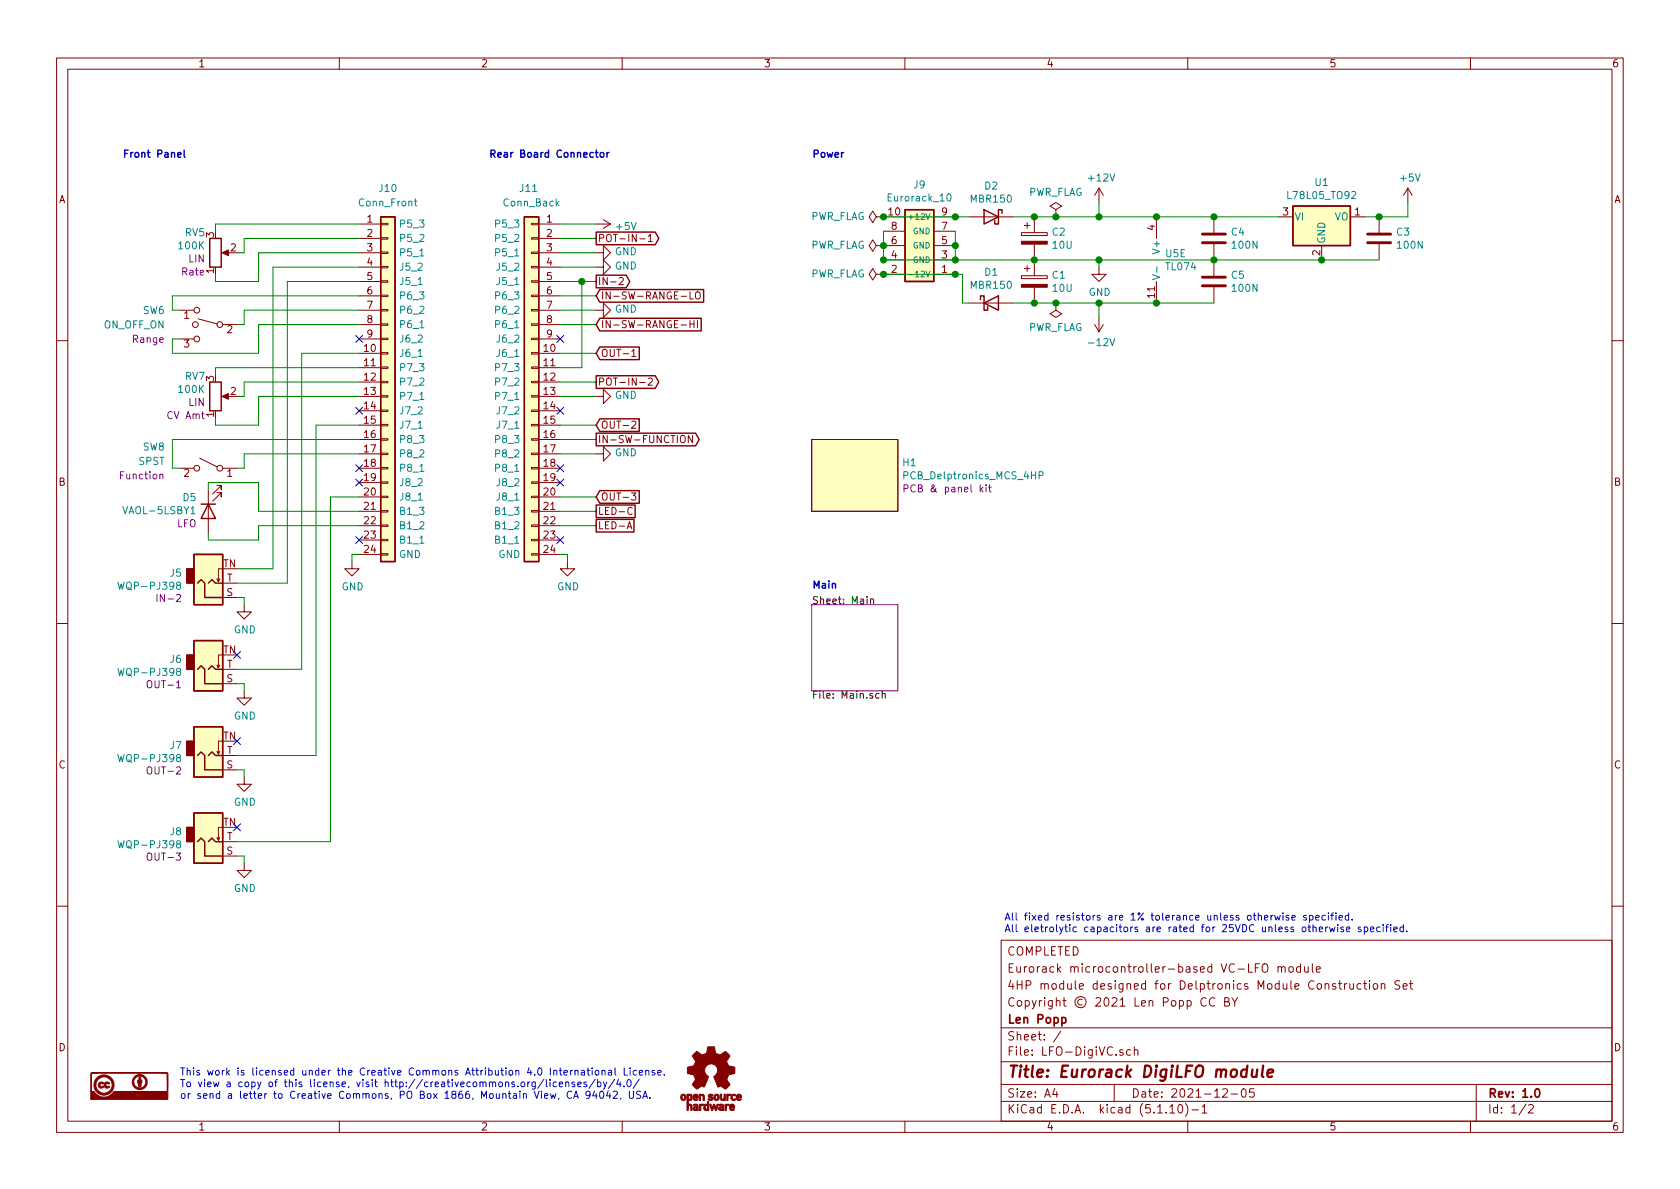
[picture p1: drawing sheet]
EESchema Schematic File Version 4
EELAYER 30 0
EELAYER END
$Descr A4 11693 8268
encoding utf-8
Sheet 1 2
Title "Eurorack DigiLFO module"
Date "2021-12-05"
Rev "1.0"
Comp "Len Popp"
Comment1 "Copyright © 2021 Len Popp CC BY"
Comment2 "4HP module designed for Delptronics Module Construction Set"
Comment3 "Eurorack microcontroller-based VC-LFO module"
Comment4 "COMPLETED"
$EndDescr
Text Notes 6990 6490 0    50   ~ 0
All fixed resistors are 1% tolerance unless otherwise specified.\nAll eletrolytic capacitors are rated for 25VDC unless otherwise specified.
Wire Wire Line
	9800 1400 9800 1500
$Comp
L LFO-DigiVC:+5V--lmp-power #PWR06
U 1 1
P 9800 1400
F 0 "#PWR06" H 9800 1250 50  0001 C CNN
F 1 "+5V" H 9815 1573 50  0000 C CNN
F 2 "" H 9800 1400 50  0001 C CNN
F 3 "" H 9800 1400 50  0001 C CNN
	1    9800 1400
	1    0    0    -1  
$EndComp
Text Notes 1250 7650 0    50   ~ 0
This work is licensed under the Creative Commons Attribution 4.0 International License.\nTo view a copy of this license, visit http://creativecommons.org/licenses/by/4.0/\nor send a letter to Creative Commons, PO Box 1866, Mountain View, CA 94042, USA.
Connection ~ 7350 2100
Connection ~ 7350 1500
Connection ~ 9600 1500
Wire Wire Line
	7200 2100 7350 2100
Wire Wire Line
	7200 1500 7350 1500
Wire Wire Line
	9200 1800 9600 1800
Wire Wire Line
	9500 1500 9600 1500
$Comp
L LFO-DigiVC:CC_100N--lmp C3
U 1 1
P 9600 1650
F 0 "C3" H 9715 1696 50  0000 L CNN
F 1 "100N" H 9715 1605 50  0000 L CNN
F 2 "-lmp-misc:C_Disc_D5.0mm_W2.5mm_P2.50mm" H 9638 1500 50  0001 C CNN
F 3 "https://product.tdk.com/system/files/dam/doc/product/capacitor/ceramic/lead-mlcc/catalog/leadmlcc_halogenfree_fg_en.pdf" H 9600 1650 50  0001 C CNN
F 4 "TDK" H 9600 1650 50  0001 C CNN "Manufacturer"
F 5 "FG18X7R1H104KNT06" H 9600 1650 50  0001 C CNN "ManufacturerPartNum"
F 6 "Mouser" H 9600 1650 50  0001 C CNN "Distributor"
F 7 "810-FG18X7R1H104KNT6" H 9600 1650 50  0001 C CNN "DistributorPartNum"
F 8 "https://www.mouser.ca/ProductDetail/810-FG18X7R1H104KNT6" H 9600 1650 50  0001 C CNN "DistributorPartLink"
F 9 "IC decoupling" H 9600 1650 50  0001 C CNN "Note"
	1    9600 1650
	1    0    0    -1  
$EndComp
$Comp
L LFO-DigiVC:L78L05_TO92--lmp-regulator U1
U 1 1
P 9200 1500
F 0 "U1" H 9200 1742 50  0000 C CNN
F 1 "L78L05_TO92" H 9200 1651 50  0000 C CNN
F 2 "-lmp-misc:TO-92_Inline_Wide" H 9200 1725 50  0001 C CIN
F 3 "http://www.st.com/content/ccc/resource/technical/document/datasheet/15/55/e5/aa/23/5b/43/fd/CD00000446.pdf/files/CD00000446.pdf/jcr:content/translations/en.CD00000446.pdf" H 9200 1450 50  0001 C CNN
F 4 "STMicroelectronics " H 9200 1500 50  0001 C CNN "Manufacturer"
F 5 "L78L05ACZ-AP" H 9200 1500 50  0001 C CNN "ManufacturerPartNum"
F 6 "Mouser" H 9200 1500 50  0001 C CNN "Distributor"
F 7 "511-L78L05ACZ-AP" H 9200 1500 50  0001 C CNN "DistributorPartNum"
F 8 "https://www.mouser.ca/ProductDetail/STMicroelectronics/L78L05ACZ-AP?qs=sGAEpiMZZMuLLNXTG1MZanrpqIdcnbmrowz4nhu1BnI%3D" H 9200 1500 50  0001 C CNN "DistributorPartLink"
	1    9200 1500
	1    0    0    -1  
$EndComp
$Comp
L LFO-DigiVC:PWR_FLAG--lmp-power #FLG05
U 1 1
P 7350 2100
F 0 "#FLG05" H 7350 2175 50  0001 C CNN
F 1 "PWR_FLAG" H 7350 2273 50  0000 C CNN
F 2 "" H 7350 2100 50  0001 C CNN
F 3 "~" H 7350 2100 50  0001 C CNN
	1    7350 2100
	-1   0    0    1   
$EndComp
$Comp
L LFO-DigiVC:PWR_FLAG--lmp-power #FLG04
U 1 1
P 7350 1500
F 0 "#FLG04" H 7350 1575 50  0001 C CNN
F 1 "PWR_FLAG" H 7350 1673 50  0000 C CNN
F 2 "" H 7350 1500 50  0001 C CNN
F 3 "~" H 7350 1500 50  0001 C CNN
	1    7350 1500
	1    0    0    -1  
$EndComp
Wire Wire Line
	7650 2200 7650 2100
Wire Wire Line
	7650 1800 7650 1850
Wire Wire Line
	7650 1500 7650 1400
$Comp
L LFO-DigiVC:+12V--lmp-power #PWR03
U 1 1
P 7650 1400
F 0 "#PWR03" H 7650 1250 50  0001 C CNN
F 1 "+12V" H 7665 1573 50  0000 C CNN
F 2 "" H 7650 1400 50  0001 C CNN
F 3 "" H 7650 1400 50  0001 C CNN
	1    7650 1400
	1    0    0    -1  
$EndComp
Connection ~ 7200 2100
Wire Wire Line
	7050 2100 7200 2100
Connection ~ 7200 1800
Wire Wire Line
	6650 1800 7200 1800
Connection ~ 7200 1500
Wire Wire Line
	7050 1500 7200 1500
$Comp
L LFO-DigiVC:GND--lmp-power #PWR04
U 1 1
P 7650 1850
F 0 "#PWR04" H 7650 1600 50  0001 C CNN
F 1 "GND" H 7655 1677 50  0000 C CNN
F 2 "" H 7650 1850 50  0001 C CNN
F 3 "" H 7650 1850 50  0001 C CNN
	1    7650 1850
	1    0    0    -1  
$EndComp
$Comp
L LFO-DigiVC:CP_10U--lmp-synth C1
U 1 1
P 7200 1950
F 0 "C1" H 7318 1996 50  0000 L CNN
F 1 "10U" H 7318 1905 50  0000 L CNN
F 2 "-lmp-misc:CP_Radial_D5.0mm_P2.50mm" H 7238 1800 50  0001 C CNN
F 3 "https://industrial.panasonic.com/cdbs/www-data/pdf/RDF0000/ABA0000C1209.pdf" H 7200 1950 50  0001 C CNN
F 4 "Panasonic" H 7200 1950 50  0001 C CNN "Manufacturer"
F 5 "EEA-FC1E100" H 7200 1950 50  0001 C CNN "ManufacturerPartNum"
F 6 "Mouser" H 7200 1950 50  0001 C CNN "Distributor"
F 7 "667-EEA-FC1E100" H 7200 1950 50  0001 C CNN "DistributorPartNum"
F 8 "https://www.mouser.ca/ProductDetail/Panasonic/EEA-FC1E100?qs=nLJruSqDb94EJwiFQJd4iw%3D%3D" H 7200 1950 50  0001 C CNN "DistributorPartLink"
F 9 "12 V decoupling" H 7200 1950 50  0001 C CNN "Note "
F 10 "25 VDC" H 7200 1950 50  0001 C CNN "Value2"
	1    7200 1950
	1    0    0    -1  
$EndComp
$Comp
L LFO-DigiVC:CP_10U--lmp-synth C2
U 1 1
P 7200 1650
F 0 "C2" H 7318 1696 50  0000 L CNN
F 1 "10U" H 7318 1605 50  0000 L CNN
F 2 "-lmp-misc:CP_Radial_D5.0mm_P2.50mm" H 7238 1500 50  0001 C CNN
F 3 "https://industrial.panasonic.com/cdbs/www-data/pdf/RDF0000/ABA0000C1209.pdf" H 7200 1650 50  0001 C CNN
F 4 "Panasonic" H 7200 1650 50  0001 C CNN "Manufacturer"
F 5 "EEA-FC1E100" H 7200 1650 50  0001 C CNN "ManufacturerPartNum"
F 6 "Mouser" H 7200 1650 50  0001 C CNN "Distributor"
F 7 "667-EEA-FC1E100" H 7200 1650 50  0001 C CNN "DistributorPartNum"
F 8 "https://www.mouser.ca/ProductDetail/Panasonic/EEA-FC1E100?qs=nLJruSqDb94EJwiFQJd4iw%3D%3D" H 7200 1650 50  0001 C CNN "DistributorPartLink"
F 9 "12 V decoupling" H 7200 1650 50  0001 C CNN "Note "
F 10 "25 VDC" H 7200 1650 50  0001 C CNN "Value2"
	1    7200 1650
	1    0    0    -1  
$EndComp
Connection ~ 6650 1500
Wire Wire Line
	6650 1500 6750 1500
Wire Wire Line
	6650 1500 6150 1500
$Comp
L LFO-DigiVC:MBR150--lmp-diode D2
U 1 1
P 6900 1500
F 0 "D2" H 6900 1717 50  0000 C CNN
F 1 "MBR150" H 6900 1626 50  0000 C CNN
F 2 "Diode_THT:D_DO-41_SOD81_P7.62mm_Horizontal" H 6900 1500 50  0001 C CNN
F 3 "https://www.onsemi.com/pdf/datasheet/mbr150-d.pdf" H 6900 1500 50  0001 C CNN
F 4 "On Semi" H 6900 1500 50  0001 C CNN "Manufacturer"
F 5 "MBR150RLG" H 6900 1500 50  0001 C CNN "ManufacturerPartNum"
F 6 "Mouser" H 6900 1500 50  0001 C CNN "Distributor"
F 7 "863-MBR150RLG" H 6900 1500 50  0001 C CNN "DistributorPartNum"
F 8 "https://www.mouser.ca/ProductDetail/ON-Semiconductor/MBR150RLG?qs=3JMERSakebpMUdfDTQP0Kw%3D%3D" H 6900 1500 50  0001 C CNN "DistributorPartLink"
	1    6900 1500
	-1   0    0    -1  
$EndComp
$Comp
L LFO-DigiVC:MBR150--lmp-diode D1
U 1 1
P 6900 2100
F 0 "D1" H 6900 2317 50  0000 C CNN
F 1 "MBR150" H 6900 2226 50  0000 C CNN
F 2 "Diode_THT:D_DO-41_SOD81_P7.62mm_Horizontal" H 6900 2100 50  0001 C CNN
F 3 "https://www.onsemi.com/pdf/datasheet/mbr150-d.pdf" H 6900 2100 50  0001 C CNN
F 4 "On Semi" H 6900 2100 50  0001 C CNN "Manufacturer"
F 5 "MBR150RLG" H 6900 2100 50  0001 C CNN "ManufacturerPartNum"
F 6 "Mouser" H 6900 2100 50  0001 C CNN "Distributor"
F 7 "863-MBR150RLG" H 6900 2100 50  0001 C CNN "DistributorPartNum"
F 8 "https://www.mouser.ca/ProductDetail/ON-Semiconductor/MBR150RLG?qs=3JMERSakebpMUdfDTQP0Kw%3D%3D" H 6900 2100 50  0001 C CNN "DistributorPartLink"
	1    6900 2100
	1    0    0    -1  
$EndComp
Connection ~ 6650 1900
Wire Wire Line
	6700 2100 6750 2100
Wire Wire Line
	6700 1900 6700 2100
Wire Wire Line
	6650 1900 6700 1900
$Comp
L LFO-DigiVC:PWR_FLAG--lmp-power #FLG03
U 1 1
P 6150 1900
F 0 "#FLG03" H 6150 1975 50  0001 C CNN
F 1 "PWR_FLAG" V 6150 2027 50  0000 L CNN
F 2 "" H 6150 1900 50  0001 C CNN
F 3 "~" H 6150 1900 50  0001 C CNN
	1    6150 1900
	0    -1   -1   0   
$EndComp
$Comp
L LFO-DigiVC:PWR_FLAG--lmp-power #FLG02
U 1 1
P 6150 1700
F 0 "#FLG02" H 6150 1775 50  0001 C CNN
F 1 "PWR_FLAG" V 6150 1827 50  0000 L CNN
F 2 "" H 6150 1700 50  0001 C CNN
F 3 "~" H 6150 1700 50  0001 C CNN
	1    6150 1700
	0    -1   -1   0   
$EndComp
$Comp
L LFO-DigiVC:PWR_FLAG--lmp-power #FLG01
U 1 1
P 6150 1500
F 0 "#FLG01" H 6150 1575 50  0001 C CNN
F 1 "PWR_FLAG" V 6150 1627 50  0000 L CNN
F 2 "" H 6150 1500 50  0001 C CNN
F 3 "~" H 6150 1500 50  0001 C CNN
	1    6150 1500
	0    -1   -1   0   
$EndComp
Wire Wire Line
	6650 1900 6150 1900
Connection ~ 6650 1700
Wire Wire Line
	6650 1700 6650 1600
Connection ~ 6650 1800
Wire Wire Line
	6650 1800 6650 1700
Connection ~ 6150 1700
Wire Wire Line
	6150 1700 6150 1600
Wire Wire Line
	6150 1800 6150 1700
Wire Wire Line
	6650 1800 6150 1800
$Comp
L LFO-DigiVC:Conn_Delptronics_Pwr_Hdr_10--lmp-synth J9
U 1 1
P 6350 1700
F 0 "J9" H 6400 2125 50  0000 C CNN
F 1 "Eurorack_10" H 6400 2034 50  0000 C CNN
F 2 "-lmp-synth:PinHeader-Eurorack-10-TH" H 6450 1700 50  0001 C CNN
F 3 "~" H 6450 1700 50  0001 C CNN
F 4 "NoPart" H 6350 1700 50  0001 C CNN "NoPart"
F 5 "part of Delptronics Module Constrution Set" H 6350 1700 50  0001 C CNN "Note"
	1    6350 1700
	1    0    0    -1  
$EndComp
Connection ~ 9200 1800
Connection ~ 7650 1500
Wire Wire Line
	9600 1500 9800 1500
$Comp
L LFO-DigiVC:-12V--lmp-power #PWR05
U 1 1
P 7650 2200
F 0 "#PWR05" H 7650 2350 50  0001 C CNN
F 1 "-12V" H 7665 2027 50  0000 C CNN
F 2 "" H 7650 2200 50  0001 C CNN
F 3 "" H 7650 2200 50  0001 C CNN
	1    7650 2200
	1    0    0    -1  
$EndComp
Connection ~ 6150 1500
Connection ~ 6150 1800
Connection ~ 6150 1900
Text Notes 850  1100 0    50   ~ 10
Front Panel
Text Notes 5650 1100 0    50   ~ 10
Power
$Comp
L LFO-DigiVC:Logo_CC_BY--lmp #G1
U 1 1
P 900 7550
F 0 "#G1" H 900 7487 60  0001 C CNN
F 1 "Logo_CC_BY" H 900 7613 60  0001 C CNN
F 2 "-lmp-misc:Logo_CC_BY" H 900 7550 50  0001 C CNN
F 3 "https://creativecommons.org/licenses/by/4.0/" H 900 7550 50  0001 C CNN
F 4 "NoPart" H 900 7550 50  0001 C CNN "NoPart"
	1    900  7550
	1    0    0    -1  
$EndComp
Text Notes 3400 1100 0    50   ~ 10
Rear Board Connector
$Comp
L LFO-DigiVC:GND--lmp-power #PWR0101
U 1 1
P 2450 3900
F 0 "#PWR0101" H 2450 3650 50  0001 C CNN
F 1 "GND" H 2455 3727 50  0000 C CNN
F 2 "" H 2450 3900 50  0001 C CNN
F 3 "" H 2450 3900 50  0001 C CNN
	1    2450 3900
	1    0    0    -1  
$EndComp
$Comp
L LFO-DigiVC:GND--lmp-power #PWR0102
U 1 1
P 3950 3900
F 0 "#PWR0102" H 3950 3650 50  0001 C CNN
F 1 "GND" H 3955 3727 50  0000 C CNN
F 2 "" H 3950 3900 50  0001 C CNN
F 3 "" H 3950 3900 50  0001 C CNN
	1    3950 3900
	1    0    0    -1  
$EndComp
Wire Wire Line
	2500 3850 2450 3850
Wire Wire Line
	2450 3850 2450 3900
Wire Wire Line
	3950 3900 3950 3850
Wire Wire Line
	3950 3850 3900 3850
$Comp
L LFO-DigiVC:R_POT_Panel_PCB_Alpha--lmp-synth RV5
U 1 1
P 1500 1750
F 0 "RV5" H 1431 1613 50  0000 R CNN
F 1 "100K" H 1431 1704 50  0000 R CNN
F 2 "-lmp-synth:Potentiometer_Alpha_RD901F-40-00D_Single_Vertical" H 1500 1750 50  0001 C CNN
F 3 "https://www.mouser.ca/datasheet/2/13/alpha_taiwan_08192019_RD901F-40-15R1-B(resistance_-1627810.pdf" H 1500 1750 50  0001 C CNN
F 4 "LIN" H 1431 1795 50  0000 R CNN "Value2"
F 5 "Rate" H 1431 1886 50  0000 R CNN "Label"
F 6 "Alpha" H 1500 1750 50  0001 C CNN "Manufacturer"
F 7 "RD901F-*" H 1500 1750 50  0001 C CNN "ManufacturerPartNum"
F 8 "Mouser" H 1500 1750 50  0001 C CNN "Distributor"
F 9 "311-1940F-*" H 1500 1750 50  0001 C CNN "DistributorPartNum"
F 10 "https://www.mouser.ca/c/passive-components/potentiometers-trimmers-rheostats/potentiometers/?m=Alpha+(Taiwan)&series=RD901F" H 1500 1750 50  0001 C CNN "DistributorPartLink"
	1    1500 1750
	1    0    0    1   
$EndComp
$Sheet
S 5650 4200 600  600 
U 610CEC44
F0 "Main" 50
F1 "Main.sch" 50
$EndSheet
Text Notes 5650 4100 0    50   ~ 10
Main
$Comp
L LFO-DigiVC:TL074--lmp-opamp U5
U 5 1
P 8150 1800
F 0 "U5" H 8108 1846 50  0000 L CNN
F 1 "TL074" H 8108 1755 50  0000 L CNN
F 2 "-lmp-misc:DIP-14_W7.62mm_LongPads" H 8100 1900 50  0001 C CNN
F 3 "http://www.ti.com/lit/ds/symlink/tl071.pdf" H 8200 2000 50  0001 C CNN
F 4 "Texas Instruments" H 8150 1800 50  0001 C CNN "Manufacturer"
F 5 "TL074BCN" H 8150 1800 50  0001 C CNN "ManufacturerPartNum"
F 6 "Mouser" H 8150 1800 50  0001 C CNN "Distributor"
F 7 "595-TL074BCN" H 8150 1800 50  0001 C CNN "DistributorPartNum"
F 8 "https://www.mouser.ca/ProductDetail/?qs=vxEfx8VrU7BHurOY5iQdiA%3D%3D" H 8150 1800 50  0001 C CNN "DistributorPartLink"
	5    8150 1800
	1    0    0    -1  
$EndComp
$Comp
L LFO-DigiVC:CC_100N--lmp C4
U 1 1
P 8450 1650
F 0 "C4" H 8565 1696 50  0000 L CNN
F 1 "100N" H 8565 1605 50  0000 L CNN
F 2 "-lmp-misc:C_Disc_D5.0mm_W2.5mm_P2.50mm" H 8488 1500 50  0001 C CNN
F 3 "~" H 8425 1500 50  0001 C CNN
F 4 "IC decoupling" H 8475 1450 50  0001 L CNN "Note"
F 5 "TDK" H 8450 1650 50  0001 C CNN "Manufacturer"
F 6 "FG18X7R1H104KNT06" H 8450 1650 50  0001 C CNN "ManufacturerPartNum"
F 7 "Mouser" H 8450 1650 50  0001 C CNN "Distributor"
F 8 "810-FG18X7R1H104KNT6" H 8450 1650 50  0001 C CNN "DistributorPartNum"
F 9 "https://www.mouser.ca/ProductDetail/810-FG18X7R1H104KNT6" H 8450 1650 50  0001 C CNN "DistributorPartLink"
	1    8450 1650
	1    0    0    -1  
$EndComp
$Comp
L LFO-DigiVC:CC_100N--lmp C5
U 1 1
P 8450 1950
F 0 "C5" H 8565 1996 50  0000 L CNN
F 1 "100N" H 8565 1905 50  0000 L CNN
F 2 "-lmp-misc:C_Disc_D5.0mm_W2.5mm_P2.50mm" H 8488 1800 50  0001 C CNN
F 3 "~" H 8425 1800 50  0001 C CNN
F 4 "IC decoupling" H 8475 1750 50  0001 L CNN "Note"
F 5 "TDK" H 8450 1950 50  0001 C CNN "Manufacturer"
F 6 "FG18X7R1H104KNT06" H 8450 1950 50  0001 C CNN "ManufacturerPartNum"
F 7 "Mouser" H 8450 1950 50  0001 C CNN "Distributor"
F 8 "810-FG18X7R1H104KNT6" H 8450 1950 50  0001 C CNN "DistributorPartNum"
F 9 "https://www.mouser.ca/ProductDetail/810-FG18X7R1H104KNT6" H 8450 1950 50  0001 C CNN "DistributorPartLink"
	1    8450 1950
	1    0    0    -1  
$EndComp
Connection ~ 8050 1500
Wire Wire Line
	8050 1500 8450 1500
Connection ~ 7650 1800
Connection ~ 8450 1800
Connection ~ 7650 2100
Connection ~ 8050 2100
Wire Wire Line
	8050 2100 8450 2100
Wire Wire Line
	8450 1800 9200 1800
Wire Wire Line
	8450 1500 8900 1500
Connection ~ 8450 1500
Wire Wire Line
	1500 1550 1500 1600
Wire Wire Line
	1700 1650 1700 1750
Wire Wire Line
	1700 1750 1650 1750
Wire Wire Line
	1800 1750 1800 1950
Wire Wire Line
	1800 1950 1500 1950
Wire Wire Line
	1500 1950 1500 1900
Wire Wire Line
	1500 2550 1500 2600
Wire Wire Line
	1700 2650 1700 2750
Wire Wire Line
	1700 2750 1650 2750
Wire Wire Line
	1800 2750 1800 2950
Wire Wire Line
	1800 2950 1500 2950
Wire Wire Line
	1500 2950 1500 2900
$Comp
L LFO-DigiVC:R_POT_TRIM_Panel_SongHuei--lmp-synth RV7
U 1 1
P 1500 2750
F 0 "RV7" H 1431 2613 50  0000 R CNN
F 1 "100K" H 1431 2704 50  0000 R CNN
F 2 "-lmp-synth:Potentiometer_Alpha_RD901F-40-00D_Single_Vertical" H 1500 2750 50  0001 C CNN
F 3 "http://www.song-huei.com/proimages//eng/pdfimages/R0904N.pdf" H 1500 2750 50  0001 C CNN
F 4 "LIN" H 1431 2795 50  0000 R CNN "Value2"
F 5 "CV Amt" H 1431 2886 50  0000 R CNN "Label"
F 6 "Song Huei" H 1500 2750 50  0001 C CNN "Manufacturer"
F 7 "R0904N*" H 1500 2750 50  0001 C CNN "ManufacturerPartNum"
F 8 "SynthCube" H 1500 2750 50  0001 C CNN "Distributor"
F 9 "SH9MMTPOTMSTR" H 1500 2750 50  0001 C CNN "DistributorPartNum"
F 10 "https://synthcube.com/cart/9mm-trimmer-pots" H 1500 2750 50  0001 C CNN "DistributorPartLink"
	1    1500 2750
	1    0    0    1   
$EndComp
Text GLabel 4150 1650 2    50   Output ~ 0
POT-IN-1
Text GLabel 4150 2650 2    50   Output ~ 0
POT-IN-2
Text GLabel 4150 1950 2    50   Output ~ 0
IN-2
Text GLabel 4150 2450 2    50   Input ~ 0
OUT-1
Text GLabel 4150 2950 2    50   Input ~ 0
OUT-2
Text GLabel 4150 3450 2    50   Input ~ 0
OUT-3
NoConn ~ 2500 2350
NoConn ~ 3900 2350
NoConn ~ 2500 2850
NoConn ~ 2500 3250
NoConn ~ 2500 3350
NoConn ~ 2500 3750
NoConn ~ 3900 2850
NoConn ~ 3900 3250
NoConn ~ 3900 3350
NoConn ~ 3900 3750
Wire Wire Line
	7650 1500 8050 1500
Wire Wire Line
	7650 1800 8450 1800
Wire Wire Line
	7650 2100 8050 2100
Wire Wire Line
	7200 1800 7650 1800
Wire Wire Line
	7350 2100 7650 2100
Wire Wire Line
	7350 1500 7650 1500
NoConn ~ 1650 5750
NoConn ~ 1650 5150
NoConn ~ 1650 4550
$Comp
L LFO-DigiVC:Jack_WQP-PJ398--lmp-synth J8
U 1 1
P 1450 5850
F 0 "J8" H 1270 5783 50  0000 R CNN
F 1 "WQP-PJ398" H 1270 5874 50  0000 R CNN
F 2 "-lmp-synth:Jack_3.5mm_QingPu_WQP-PJ398SM_Vertical" H 1450 5850 50  0001 C CNN
F 3 "http://www.qingpu-electronics.com/en/products/WQP-PJ398SM-362.html" H 1450 5850 50  0001 C CNN
F 4 "OUT-3" H 1270 5960 50  0000 R CNN "Label"
F 5 "QingPu / Thonk" H 1450 5850 50  0001 C CNN "Manufacturer"
F 6 "PJ398SM / WQP518MA" H 1450 5850 50  0001 C CNN "ManufacturerPartNum"
F 7 "Thonk" H 1450 5850 50  0001 C CNN "Distributor"
F 8 "PJ398SM" H 1450 5850 50  0001 C CNN "DistributorPartNum"
F 9 "https://www.thonk.co.uk/shop/thonkiconn/" H 1450 5850 50  0001 C CNN "DistributorPartLink"
F 10 "SynthCube" H 1450 5850 50  0001 C CNN "Distributor2"
F 11 "Adafruit" H 1450 5850 50  0001 C CNN "Distributor3"
F 12 "https://synthcube.com/cart/3-5mm-euro-jacks" H 1450 5850 50  0001 C CNN "DistributorPartLink2"
F 13 "https://www.adafruit.com/product/4031" H 1450 5850 50  0001 C CNN "DistributorPartLink3"
F 14 "WQP518MA" H 1450 5850 50  0001 C CNN "DistributorPartNum2"
F 15 "4031" H 1450 5850 50  0001 C CNN "DistributorPartNum3"
	1    1450 5850
	1    0    0    1   
$EndComp
$Comp
L LFO-DigiVC:Jack_WQP-PJ398--lmp-synth J7
U 1 1
P 1450 5250
F 0 "J7" H 1270 5183 50  0000 R CNN
F 1 "WQP-PJ398" H 1270 5274 50  0000 R CNN
F 2 "-lmp-synth:Jack_3.5mm_QingPu_WQP-PJ398SM_Vertical" H 1450 5250 50  0001 C CNN
F 3 "http://www.qingpu-electronics.com/en/products/WQP-PJ398SM-362.html" H 1450 5250 50  0001 C CNN
F 4 "OUT-2" H 1270 5360 50  0000 R CNN "Label"
F 5 "QingPu / Thonk" H 1450 5250 50  0001 C CNN "Manufacturer"
F 6 "PJ398SM / WQP518MA" H 1450 5250 50  0001 C CNN "ManufacturerPartNum"
F 7 "Thonk" H 1450 5250 50  0001 C CNN "Distributor"
F 8 "PJ398SM" H 1450 5250 50  0001 C CNN "DistributorPartNum"
F 9 "https://www.thonk.co.uk/shop/thonkiconn/" H 1450 5250 50  0001 C CNN "DistributorPartLink"
F 10 "SynthCube" H 1450 5250 50  0001 C CNN "Distributor2"
F 11 "Adafruit" H 1450 5250 50  0001 C CNN "Distributor3"
F 12 "https://synthcube.com/cart/3-5mm-euro-jacks" H 1450 5250 50  0001 C CNN "DistributorPartLink2"
F 13 "https://www.adafruit.com/product/4031" H 1450 5250 50  0001 C CNN "DistributorPartLink3"
F 14 "WQP518MA" H 1450 5250 50  0001 C CNN "DistributorPartNum2"
F 15 "4031" H 1450 5250 50  0001 C CNN "DistributorPartNum3"
	1    1450 5250
	1    0    0    1   
$EndComp
$Comp
L LFO-DigiVC:Jack_WQP-PJ398--lmp-synth J6
U 1 1
P 1450 4650
F 0 "J6" H 1270 4583 50  0000 R CNN
F 1 "WQP-PJ398" H 1270 4674 50  0000 R CNN
F 2 "-lmp-synth:Jack_3.5mm_QingPu_WQP-PJ398SM_Vertical" H 1450 4650 50  0001 C CNN
F 3 "http://www.qingpu-electronics.com/en/products/WQP-PJ398SM-362.html" H 1450 4650 50  0001 C CNN
F 4 "OUT-1" H 1270 4760 50  0000 R CNN "Label"
F 5 "QingPu / Thonk" H 1450 4650 50  0001 C CNN "Manufacturer"
F 6 "PJ398SM / WQP518MA" H 1450 4650 50  0001 C CNN "ManufacturerPartNum"
F 7 "Thonk" H 1450 4650 50  0001 C CNN "Distributor"
F 8 "PJ398SM" H 1450 4650 50  0001 C CNN "DistributorPartNum"
F 9 "https://www.thonk.co.uk/shop/thonkiconn/" H 1450 4650 50  0001 C CNN "DistributorPartLink"
F 10 "SynthCube" H 1450 4650 50  0001 C CNN "Distributor2"
F 11 "Adafruit" H 1450 4650 50  0001 C CNN "Distributor3"
F 12 "https://synthcube.com/cart/3-5mm-euro-jacks" H 1450 4650 50  0001 C CNN "DistributorPartLink2"
F 13 "https://www.adafruit.com/product/4031" H 1450 4650 50  0001 C CNN "DistributorPartLink3"
F 14 "WQP518MA" H 1450 4650 50  0001 C CNN "DistributorPartNum2"
F 15 "4031" H 1450 4650 50  0001 C CNN "DistributorPartNum3"
	1    1450 4650
	1    0    0    1   
$EndComp
$Comp
L LFO-DigiVC:GND--lmp-power #PWR07
U 1 1
P 1700 5400
F 0 "#PWR07" H 1700 5150 50  0001 C CNN
F 1 "GND" H 1705 5227 50  0000 C CNN
F 2 "" H 1700 5400 50  0001 C CNN
F 3 "" H 1700 5400 50  0001 C CNN
	1    1700 5400
	1    0    0    -1  
$EndComp
Wire Wire Line
	1700 5400 1700 5350
Wire Wire Line
	1700 5350 1650 5350
$Comp
L LFO-DigiVC:GND--lmp-power #PWR08
U 1 1
P 1700 6000
F 0 "#PWR08" H 1700 5750 50  0001 C CNN
F 1 "GND" H 1705 5827 50  0000 C CNN
F 2 "" H 1700 6000 50  0001 C CNN
F 3 "" H 1700 6000 50  0001 C CNN
	1    1700 6000
	1    0    0    -1  
$EndComp
Wire Wire Line
	1700 6000 1700 5950
Wire Wire Line
	1700 5950 1650 5950
$Comp
L LFO-DigiVC:GND--lmp-power #PWR02
U 1 1
P 1700 4200
F 0 "#PWR02" H 1700 3950 50  0001 C CNN
F 1 "GND" H 1705 4027 50  0000 C CNN
F 2 "" H 1700 4200 50  0001 C CNN
F 3 "" H 1700 4200 50  0001 C CNN
	1    1700 4200
	1    0    0    -1  
$EndComp
Wire Wire Line
	1700 4200 1700 4150
Wire Wire Line
	1700 4150 1650 4150
$Comp
L LFO-DigiVC:GND--lmp-power #PWR01
U 1 1
P 1700 4800
F 0 "#PWR01" H 1700 4550 50  0001 C CNN
F 1 "GND" H 1705 4627 50  0000 C CNN
F 2 "" H 1700 4800 50  0001 C CNN
F 3 "" H 1700 4800 50  0001 C CNN
	1    1700 4800
	1    0    0    -1  
$EndComp
Wire Wire Line
	1700 4800 1700 4750
Wire Wire Line
	1700 4750 1650 4750
Text GLabel 4150 3550 2    50   UnSpc ~ 0
LED-C
Text GLabel 4150 3650 2    50   UnSpc ~ 0
LED-A
$Comp
L LFO-DigiVC:GND--lmp-power #PWR0103
U 1 1
P 4150 3150
F 0 "#PWR0103" H 4150 2900 50  0001 C CNN
F 1 "GND" V 4155 3022 50  0000 R CNN
F 2 "" H 4150 3150 50  0001 C CNN
F 3 "" H 4150 3150 50  0001 C CNN
	1    4150 3150
	0    -1   -1   0   
$EndComp
Text GLabel 4150 3050 2    50   Output ~ 0
IN-SW-FUNCTION
$Comp
L LFO-DigiVC:SW_SPDT_ON_OFF_ON--lmp-synth SW6
U 1 1
P 1450 2250
F 0 "SW6" H 1750 2350 50  0000 L CNN
F 1 "ON_OFF_ON" H 1750 2250 50  0000 L CNN
F 2 "-lmp-misc:SW_SPDT_THT_2.54" H 1450 2250 50  0001 C CNN
F 3 "https://www.mouser.ca/datasheet/2/221/MS-100542-1173960.pdf" H 1450 2250 50  0001 C CNN
F 4 "Range" H 1750 2150 50  0000 L CNN "Label"
F 5 "Mountain Switch" H 1450 2250 50  0001 C CNN "Manufacturer"
F 6 "10TC412" H 1450 2250 50  0001 C CNN "ManufacturerPartNum"
F 7 "Mouser" H 1450 2250 50  0001 C CNN "Distributor"
F 8 "10TC412" H 1450 2250 50  0001 C CNN "DistributorPartNum"
F 9 "https://www.mouser.ca/ProductDetail/Mountain-Switch/10TC412?qs=ITV4B%252BNEbTr7VI8tqT4%252BiQ%3D%3D" H 1450 2250 50  0001 C CNN "DistributorPartLink"
F 10 "Thonk" H 1450 2250 50  0001 C CNN "Distributor2"
F 11 "SynthCube" H 1450 2250 50  0001 C CNN "Distributor3"
F 12 "https://www.thonk.co.uk/shop/sub-mini-toggle-switches/" H 1450 2250 50  0001 C CNN "DistributorPartLink2"
F 13 "https://synthcube.com/cart/toggle-switch-submini-pc-pin" H 1450 2250 50  0001 C CNN "DistributorPartLink3"
	1    1450 2250
	-1   0    0    -1  
$EndComp
$Comp
L LFO-DigiVC:Conn_Delptronics_Back_Left_4HP--lmp-synth J11
U 1 1
P 3700 2650
F 0 "J11" H 3650 4000 50  0000 L CNN
F 1 "Conn_Back" H 3700 3900 50  0000 C CNN
F 2 "-lmp-synth:PinHeader_Delptronics_Back_Left_4HP" H 3700 2650 50  0001 C CNN
F 3 "~" H 3700 2650 50  0001 C CNN
F 4 "NoPart" H 3700 2650 50  0001 C CNN "NoPart"
F 5 "part of Delptronics Module Constrution Set" H 3700 2650 50  0001 C CNN "Note"
	1    3700 2650
	-1   0    0    -1  
$EndComp
Wire Wire Line
	1200 2050 1200 2150
Wire Wire Line
	1200 2150 1250 2150
Wire Wire Line
	1650 2250 1700 2250
Wire Wire Line
	1700 2250 1700 2150
Wire Wire Line
	1800 2250 1800 2450
Wire Wire Line
	1800 2450 1200 2450
Wire Wire Line
	1200 2450 1200 2350
Wire Wire Line
	1200 2350 1250 2350
$Comp
L LFO-DigiVC:GND--lmp-power #PWR0104
U 1 1
P 4150 2150
F 0 "#PWR0104" H 4150 1900 50  0001 C CNN
F 1 "GND" V 4155 2022 50  0000 R CNN
F 2 "" H 4150 2150 50  0001 C CNN
F 3 "" H 4150 2150 50  0001 C CNN
	1    4150 2150
	0    -1   -1   0   
$EndComp
Wire Wire Line
	1200 3250 1250 3250
Wire Wire Line
	1700 3250 1650 3250
Wire Wire Line
	1200 3050 1200 3250
Wire Wire Line
	1700 3150 1700 3250
$Comp
L LFO-DigiVC:SW_SPST--lmp-synth SW8
U 1 1
P 1450 3250
F 0 "SW8" H 1750 3400 50  0000 L CNN
F 1 "SPST" H 1750 3300 50  0000 L CNN
F 2 "-lmp-misc:SW_SPST_THT_2.54" H 1460 3080 50  0001 C CNN
F 3 "https://www.mouser.ca/datasheet/2/221/MS-100542-1173960.pdf" H 1460 3080 50  0001 C CNN
F 4 "Mountain Switch" H 1460 3080 50  0001 C CNN "Manufacturer"
F 5 "10TC405" H 1460 3080 50  0001 C CNN "ManufacturerPartNum"
F 6 "https://www.mouser.ca/ProductDetail/Mountain-Switch/10TC405?qs=iZD9pWtnGRc4L7BaVXXEAQ%3D%3D" H 1460 3080 50  0001 C CNN "DistributorPartLink"
F 7 "Mouser" H 1460 3080 50  0001 C CNN "Distributor"
F 8 "10TC405" H 1460 3080 50  0001 C CNN "DistributorPartNum"
F 9 "Function" H 1750 3200 50  0000 L CNN "Label"
	1    1450 3250
	-1   0    0    -1  
$EndComp
Text GLabel 4150 2250 2    50   Input ~ 0
IN-SW-RANGE-HI
Text GLabel 4150 2050 2    50   Input ~ 0
IN-SW-RANGE-LO
$Comp
L LFO-DigiVC:Jack_WQP-PJ398--lmp-synth J5
U 1 1
P 1450 4050
F 0 "J5" H 1270 3983 50  0000 R CNN
F 1 "WQP-PJ398" H 1270 4074 50  0000 R CNN
F 2 "-lmp-synth:Jack_3.5mm_QingPu_WQP-PJ398SM_Vertical" H 1450 4050 50  0001 C CNN
F 3 "http://www.qingpu-electronics.com/en/products/WQP-PJ398SM-362.html" H 1450 4050 50  0001 C CNN
F 4 "IN-2" H 1270 4160 50  0000 R CNN "Label"
F 5 "QingPu / Thonk" H 1450 4050 50  0001 C CNN "Manufacturer"
F 6 "PJ398SM / WQP518MA" H 1450 4050 50  0001 C CNN "ManufacturerPartNum"
F 7 "Thonk" H 1450 4050 50  0001 C CNN "Distributor"
F 8 "PJ398SM" H 1450 4050 50  0001 C CNN "DistributorPartNum"
F 9 "https://www.thonk.co.uk/shop/thonkiconn/" H 1450 4050 50  0001 C CNN "DistributorPartLink"
F 10 "SynthCube" H 1450 4050 50  0001 C CNN "Distributor2"
F 11 "Adafruit" H 1450 4050 50  0001 C CNN "Distributor3"
F 12 "https://synthcube.com/cart/3-5mm-euro-jacks" H 1450 4050 50  0001 C CNN "DistributorPartLink2"
F 13 "https://www.adafruit.com/product/4031" H 1450 4050 50  0001 C CNN "DistributorPartLink3"
F 14 "WQP518MA" H 1450 4050 50  0001 C CNN "DistributorPartNum2"
F 15 "4031" H 1450 4050 50  0001 C CNN "DistributorPartNum3"
	1    1450 4050
	1    0    0    1   
$EndComp
$Comp
L LFO-DigiVC:LED_5mm_Blue--lmp-synth D5
U 1 1
P 1450 3550
F 0 "D5" V 1352 3629 50  0000 L CNN
F 1 "VAOL-5LSBY1" V 1443 3629 50  0000 L CNN
F 2 "LED_THT:LED_D5.0mm" H 1450 3550 50  0001 C CNN
F 3 "https://www.mouser.ca/datasheet/2/423/VAOL-5LSBY1-1064871.pdf" H 1450 3550 50  0001 C CNN
F 4 "VCC" H 1450 3550 50  0001 C CNN "Manufacturer"
F 5 "VAOL-5LSBY1" H 1450 3550 50  0001 C CNN "ManufacturerPartNum"
F 6 "Mouser" H 1450 3550 50  0001 C CNN "Distributor"
F 7 "593-VAOL-5LSBY1" H 1450 3550 50  0001 C CNN "DistributorPartNum"
F 8 "https://www.mouser.ca/ProductDetail/VCC/VAOL-5LSBY1?qs=sGAEpiMZZMvHYEB9WUp7EneOMcS%2FsWIS9dCGd3NWsaQ%3D" H 1450 3550 50  0001 C CNN "DistributorPartLink"
F 9 "LFO" V 1534 3629 50  0000 L CNN "Label"
	1    1450 3550
	0    -1   1    0   
$EndComp
Wire Wire Line
	2300 3450 2300 5850
Wire Wire Line
	1450 3400 1450 3350
Wire Wire Line
	1450 3350 1800 3350
Wire Wire Line
	1450 3750 1450 3700
Wire Wire Line
	1700 2150 2500 2150
Wire Wire Line
	1200 2050 2500 2050
Wire Wire Line
	1800 1750 2500 1750
Wire Wire Line
	1800 3550 2500 3550
Wire Wire Line
	1700 1650 2500 1650
Wire Wire Line
	1700 3150 2500 3150
Wire Wire Line
	1200 3050 2500 3050
Wire Wire Line
	1700 2650 2500 2650
$Comp
L LFO-DigiVC:Conn_Delptronics_Front_Left_4HP--lmp-synth J10
U 1 1
P 2700 2650
F 0 "J10" H 2700 4000 50  0000 C CNN
F 1 "Conn_Front" H 2700 3900 50  0000 C CNN
F 2 "-lmp-synth:PinSocket_Delptronics_Front" H 2700 2650 50  0001 C CNN
F 3 "~" H 2700 2650 50  0001 C CNN
F 4 "NoPart" H 2700 2650 50  0001 C CNN "NoPart"
F 5 "part of Delptronics Module Constrution Set" H 2700 2650 50  0001 C CNN "Note"
	1    2700 2650
	1    0    0    -1  
$EndComp
Wire Wire Line
	2500 1550 1500 1550
Wire Wire Line
	2500 2450 2100 2450
Wire Wire Line
	2500 2550 1500 2550
Wire Wire Line
	2500 2750 1800 2750
Wire Wire Line
	2500 3450 2300 3450
Wire Wire Line
	2500 1950 2000 1950
Wire Wire Line
	2500 2250 1800 2250
Wire Wire Line
	1800 3550 1800 3350
Wire Wire Line
	1800 3650 1800 3750
Wire Wire Line
	1800 3750 1450 3750
Wire Wire Line
	1800 3650 2500 3650
Wire Wire Line
	2200 2950 2500 2950
Wire Wire Line
	2000 1950 2000 4050
Wire Wire Line
	2100 2450 2100 4650
Wire Wire Line
	2200 2950 2200 5250
Wire Wire Line
	2500 1850 1900 1850
Wire Wire Line
	1900 1850 1900 3950
Wire Wire Line
	1650 3950 1900 3950
Wire Wire Line
	1650 4050 2000 4050
Wire Wire Line
	1650 4650 2100 4650
Wire Wire Line
	1650 5250 2200 5250
Wire Wire Line
	1650 5850 2300 5850
$Comp
L LFO-DigiVC:GND--lmp-power #PWR0105
U 1 1
P 4150 1850
F 0 "#PWR0105" H 4150 1600 50  0001 C CNN
F 1 "GND" V 4155 1722 50  0000 R CNN
F 2 "" H 4150 1850 50  0001 C CNN
F 3 "" H 4150 1850 50  0001 C CNN
	1    4150 1850
	0    -1   -1   0   
$EndComp
$Comp
L LFO-DigiVC:GND--lmp-power #PWR0106
U 1 1
P 4150 1750
F 0 "#PWR0106" H 4150 1500 50  0001 C CNN
F 1 "GND" V 4155 1622 50  0000 R CNN
F 2 "" H 4150 1750 50  0001 C CNN
F 3 "" H 4150 1750 50  0001 C CNN
	1    4150 1750
	0    -1   -1   0   
$EndComp
$Comp
L LFO-DigiVC:+5V--lmp-power #PWR0107
U 1 1
P 4150 1550
F 0 "#PWR0107" H 4150 1400 50  0001 C CNN
F 1 "+5V" V 4165 1678 50  0000 L CNN
F 2 "" H 4150 1550 50  0001 C CNN
F 3 "" H 4150 1550 50  0001 C CNN
	1    4150 1550
	0    1    1    0   
$EndComp
$Comp
L LFO-DigiVC:GND--lmp-power #PWR0108
U 1 1
P 4150 2750
F 0 "#PWR0108" H 4150 2500 50  0001 C CNN
F 1 "GND" V 4155 2622 50  0000 R CNN
F 2 "" H 4150 2750 50  0001 C CNN
F 3 "" H 4150 2750 50  0001 C CNN
	1    4150 2750
	0    -1   -1   0   
$EndComp
Wire Wire Line
	3900 2550 4050 2550
Wire Wire Line
	4050 1950 4050 2550
Wire Wire Line
	3900 1550 4150 1550
Wire Wire Line
	3900 1650 4150 1650
Wire Wire Line
	3900 1750 4150 1750
Wire Wire Line
	3900 1850 4150 1850
Connection ~ 4050 1950
Wire Wire Line
	4050 1950 4150 1950
Wire Wire Line
	3900 1950 4050 1950
Wire Wire Line
	3900 2050 4150 2050
Wire Wire Line
	3900 2150 4150 2150
Wire Wire Line
	3900 2250 4150 2250
Wire Wire Line
	3900 2450 4150 2450
Wire Wire Line
	3900 2650 4150 2650
Wire Wire Line
	3900 2750 4150 2750
Wire Wire Line
	3900 2950 4150 2950
Wire Wire Line
	3900 3050 4150 3050
Wire Wire Line
	3900 3150 4150 3150
Wire Wire Line
	3900 3450 4150 3450
Wire Wire Line
	3900 3550 4150 3550
Wire Wire Line
	3900 3650 4150 3650
$Comp
L LFO-DigiVC:PCB_Delptronics_MCS_4HP--lmp-synth H1
U 1 1
P 5950 3300
F 0 "H1" H 6278 3391 50  0000 L CNN
F 1 "PCB_Delptronics_MCS_4HP" H 6278 3300 50  0000 L CNN
F 2 "-lmp-misc:NoFootprint" H 5950 3300 50  0001 C CNN
F 3 "https://delptronics.com/module-construction-set.php" H 5950 3790 50  0001 C CNN
F 4 "Delptronics" H 5950 3300 50  0001 C CNN "Manufacturer"
F 5 "" H 5950 3300 50  0001 C CNN "ManufacturerPartNum"
F 6 "Delptronics" H 5950 3300 50  0001 C CNN "Distributor"
F 7 "" H 5950 3300 50  0001 C CNN "DistributorPartNum"
F 8 "https://delptronics.com/module-construction-set.php" H 5950 3300 50  0001 C CNN "DistributorPartLink"
F 9 "synthCube" H 5950 3300 50  0001 C CNN "Distributor2"
F 10 "DELPMCSMSTR" H 5950 3300 50  0001 C CNN "DistributorPartNum2"
F 11 "https://synthcube.com/cart/delptronics-module-construction-set" H 5950 3300 50  0001 C CNN "DistributorPartLink2"
F 12 "Modular Addict" H 5950 3300 50  0001 C CNN "Distributor3"
F 13 "" H 5950 3300 50  0001 C CNN "DistributorPartNum3"
F 14 "https://modularaddict.com/module-construction-set-eurorack-prototype-development-platform-delptronics" H 5950 3300 50  0001 C CNN "DistributorPartLink3"
F 15 "PCB & panel kit" H 6278 3209 50  0000 L CNN "Note"
	1    5950 3300
	1    0    0    -1  
$EndComp
$EndSCHEMATC
